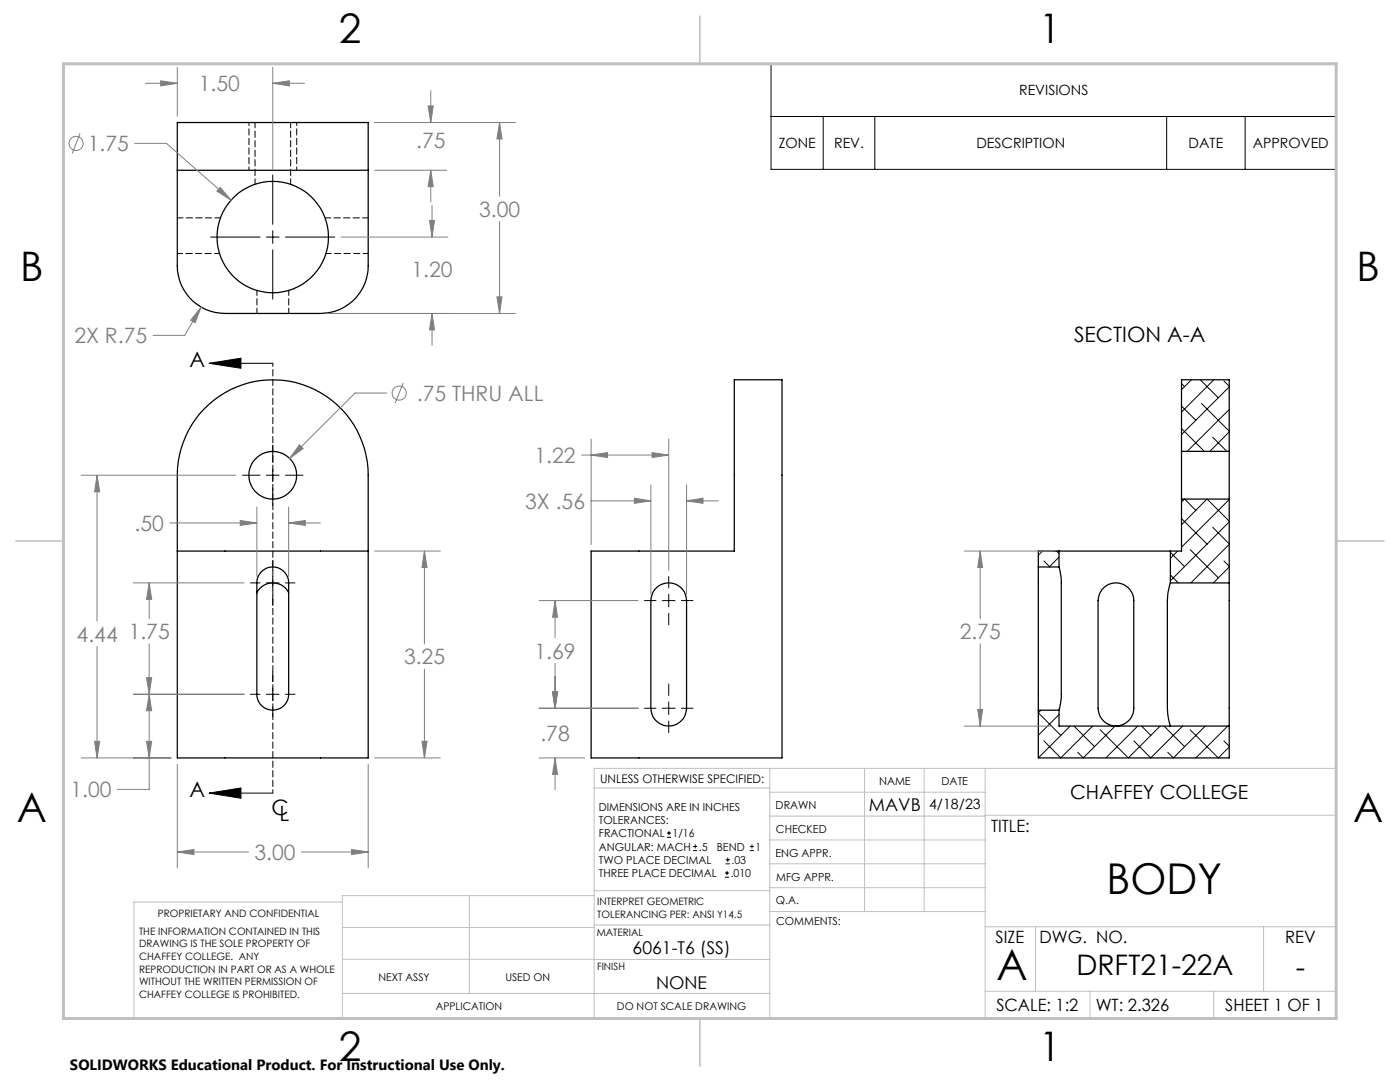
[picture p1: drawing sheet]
<svg xmlns="http://www.w3.org/2000/svg" width="279mm" height="216mm" viewBox="0 0 279 216" stroke-linecap="round" stroke-linejoin="round" font-family="sans-serif">
<g fill="none" stroke="#000" stroke-width=".25">
<path d="M35.4 34h38.1M35.4 24.4h38.1v28.6a9.5 9.5 0 0 1-9.5 9.5h-19.1a9.5 9.5 0 0 1-9.5-9.5zM146.5 75.8h9.6v75.4h-38.1v-41.2h28.5zM40.7 81.6a19.1 19.1 0 0 1 20.9-4.4 19.1 19.1 0 0 1 11.9 17.6v56.4h-38.1v-56.4a19.3 19.3 0 0 1 5.3-13.2zM235.8 90.1v9.5M235.8 99.6v10.4h-2.2M235.8 90.1v-14.3h9.5v14.3M235.8 99.6h9.5M235.8 90.1h9.5M245.3 90.1v9.5M245.3 99.6v16.7M35.4 110h38.1"/>
<path d="M52 114.3a3.2 3.2 0 0 1 3.5-1 3.2 3.2 0 0 1 2.1 3v22.2a3.2 3.2 0 0 1-3.2 3.2 3.2 3.2 0 0 1-3.1-3.2v-22.2a2.97 2.97 0 0 1 .7-2zM57.6 118.3a3.5 3.5 0 0 0-3.2-2 3.5 3.5 0 0 0-3.1 2M131.1 117.2a3.6 3.6 0 0 1 3.8-.6 3.6 3.6 0 0 1 2.1 3.2v21.5a3.6 3.6 0 0 1-3.5 3.6 3.6 3.6 0 0 1-3.6-3.6v-21.5a3.8 3.8 0 0 1 1.2-2.6zM207.2 113.1v28.6M207.2 113.1h4.1M211.3 113.1l.5 2.7v23.2l-.5 2.7M211.3 110h22.3M211.3 110h-4.1v3.1M211.3 110v3.1M220.3 117.2a3.5 3.5 0 0 1 3.9-.6 3.5 3.5 0 0 1 2.1 3.2v21.5a3.6 3.6 0 0 1-3.6 3.6 3.6 3.6 0 0 1-3.6-3.6v-21.5a3.7 3.7 0 0 1 1.2-2.6zM233.6 116.3l-.5 1.8-.1 1.7v21.5l.1 1.7 .5 1.9M233.6 116.3h11.7"/>
<path d="M233.6 110v6.3M245.3 116.3v28.6M207.2 141.7v9.5h38.1v-6.3M207.2 141.7h4.1M211.3 141.7v3.2h34"/>
<circle cx="54.4" cy="47.3" r="11.1"/>
<circle cx="54.4" cy="94.8" r="4.8"/>
</g>
<path d="M50.9 36.8v-12.4M58 36.8v-12.4M35.4 50.6h8.4M51.3 57.9v4.6M57.6 57.9v4.6M65.1 50.6h8.4" fill="none" stroke="#000" stroke-width=".2" stroke-dasharray="1.3 .6" stroke-dashoffset=".2"/>
<path d="M35.4 43.5h8.6M64.9 43.5h8.6" fill="none" stroke="#000" stroke-width=".2" stroke-dasharray="1.3 .6" stroke-dashoffset=".1"/>
<path d="M49.7 24.4v9.5M59.2 33.9v-9.5M54.5 72.5v85.7" fill="none" stroke="#000" stroke-width=".2" stroke-dasharray="1.3 .6" stroke-dashoffset=".6"/>
<g fill="none" stroke="#000" stroke-width=".2">
<path d="M153.9 12.7h112.8v21.1h-112.8zM54.4 34.9v9.9M153.9 23.2h112.8M164.3 23.2v10.6M174.6 23.2v10.6M232.8 23.2v10.6M248.5 23.2v10.6M42.1 47.3h9.8M53.2 47.3h2.5M54.4 46v2.6M54.4 49.8v9.9M57 47.3h9.8"/>
<path d="M41.7 72.5h12.7M41.7 72.5l6.4-1v2zM235.8 76.5l.6 .7M237.8 75.8l-2 2M239.5 75.8l3.6 3.6M242.3 75.8l-6.5 6.4M244.3 76l1 1.1M245.3 77.2l-9.5 9.5M48.4 94.8h3.5M53.2 94.8h2.5M54.4 88.8v3.5M54.4 93.6v2.5"/>
<path d="M54.4 97.4v3.5M57 94.8h3.5M235.8 85.5l4.5 4.6M235.8 81l2.9 2.9M236.4 99.6l-.6 .6M236.4 99.6l2.3 2.2M239.8 80.5l5.5 5.5M240.9 99.6l-5.1 5.1M240.9 99.6l4.4 4.4M242 87.2l2.9 2.9M245.3 99.7l-9.5 9.5M245.3 81.7l-8.4 8.4"/>
<path d="M245.3 86.2l-3.9 3.9M50 116.3h1.9M53.2 116.3h2.5M54.4 111.9v1.9M54.4 115v2.6M54.4 118.9v1.9M57 116.3h1.9M128.6 119.8h2.3M132.2 119.8h2.5M133.5 115v2.3M133.5 118.6v2.5M136 119.8h2.3"/>
<path d="M208.1 110l-.9 .8M208.4 111.9l1.1 1.2M210.9 110l.4 .5M211.3 111.2l-1.9 1.9M233.6 114.7l1.6 1.6M233.6 110.2l2.8 2.9M235 110l-1.4 1.4M235.8 103.5l5.1 5.1M237.5 109.7l5.6 5.6M242 105.2l3.3 3.3M244.3 111.9l1 1.1M245.3 104.1l-11.7 11.8"/>
<path d="M245.3 108.6l-7.6 7.7M245.3 113.1l-3.2 3.2M50 138.5h1.9M53.2 138.5h2.5M54.4 134.1v1.9M54.4 137.3v2.5M57 138.5h1.9M133.5 122.4v2.3M133.5 136.5v2.3M41.7 158.3h12.7M41.7 158.3l6.4-1.1v2.1zM54.4 141.1v1.9"/>
<path d="M128.6 141.3h2.3M132.2 141.3h2.5M133.5 140.1v2.5M133.5 143.9v2.3M136 141.3h2.3M207.8 141.7l-.6 .5 4.5 4.5M211.3 142.6l-4.1 4.1M213.6 144.9l-6.4 6.3M214.3 144.9l4.1 4.1M218.1 144.9l-6.4 6.3-3.3-3.4M222.5 144.9l-6.3 6.3-1.1-1.1M227 144.9l-6.3 6.3"/>
<path d="M227.8 144.9l1.9 1.8M231.5 144.9l-6.3 6.3-5.6-5.6M232.3 144.9l4.1 4.1M236 144.9l-6.3 6.3-3.4-3.4M237.5 145.6l5.6 5.6 2.2-2.2M240.5 144.9l-6.3 6.3-1.2-1.1M244.3 147.8l1 1.1M245 144.9l-6.3 6.3M133.1 167.1h.8M133.1 166.2h.8M133.5 165.8v.9M138.3 169.7h.8"/>
<path d="M138.3 168.9h.8M138.7 168.5v.8M144.7 175h.8M144.7 174.2h.8M144.8 172.4h.9M144.8 171.6h.9M145.1 173.8v.8M145.2 171.1v.9M149.6 169.7h.9M149.6 168.9h.9M150.1 168.5v.8"/>
</g>
<g fill="none" stroke="#808080" stroke-width=".2">
<path d="M29 16.6h6.4M32.1 16.1l3.3 .5-3.3 .5zM35.4 13.4v9.8M54.4 16.6l3.3-.5v1zM54.4 13.4v20.3M54.4 16.6h6.4M86 18.1v6.3M16 26.6l-1.6 4.1M26.9 28.6h6.3l12.9 11.3M44 37.4l2.1 2.5-2.8-1.8zM74.8 24.4h28.1M74.8 34h14.3"/>
<path d="M85.4 21.1h1.1l-.5 3.3zM86 34v6.3M86 34l.5 3.3h-1.1zM99.7 24.4l.5 3.3h-1zM99.7 24.4v14.8M68.1 47.3h21.3M85.7 44h1l-.5 3.3zM86.2 41v6.3M99.2 59.2h1l-.5 3.3zM99.7 44.2v18.3M40.1 61.3l-1.2 3.1-.8-.5zM40.1 61.3l-3.2 5.6h-6.3"/>
<path d="M65.2 62.5h37.7M77.2 78.4h-6.3l-13.1 13.1M80.5 76.4l-1.7 4.1M86.2 62.5l.5 3.3h-1zM86.2 62.5v6.4M16.2 94.8h30.9M19.4 94.8l.5 3.3h-1zM19.4 94.8v29.2M59.8 88.8l.7 .7-2.7 2zM116.1 90.8h17.4M117.9 99.9h12M118 90.8l3.2-.5v1z"/>
<path d="M118 87.6v21.1M126.6 99.4l3.3 .5-3.3 .5zM129.9 96.8v21.8M130.1 90.3l3.4 .5-3.4 .5zM133.5 87.6v26.2M137 99.9l3.3-.5v1zM137 96.8v21.8M137 99.9h6.4M26.6 116.3h22.1M29.8 116.3l.5 3.3h-1.1zM29.8 116.3v7.1M33.9 104.4h17.4"/>
<path d="M47.9 103.9l3.4 .5-3.4 .4zM51.3 101.2v13.8M57.6 104.4l3.3-.5v.9zM57.6 101.2v13.8M57.6 104.4h6.4M74.8 110h13.1M84.7 110l.5 3.2h-1zM84.7 110v18.5M107.6 119.8h19.8M110.8 119.8v7.5M110.8 119.8l.5 3.4h-1zM192.4 110h17.7"/>
<path d="M195.6 110v13.4M195.6 110l.5 3.2h-1zM19.4 129v22.2M26.6 138.5h22.1M29.2 135.2h1.1l-.5 3.3zM29.8 138.5l.5 3.3h-1.1zM29.8 128.5v29h-6.4M84.7 133.5v17.7M110.3 138h1l-.5 3.3zM110.8 132.3v9M195.6 128.5v16.4M16.2 151.2h17.9"/>
<path d="M18.9 147.9h1l-.5 3.3zM29.2 147.9h1.1l-.5 3.3zM35.4 152.5v20.7M73.5 152.5v20.7M74.8 151.2h13.1M84.2 147.9h1l-.5 3.3zM107.6 151.2h9.1M107.6 141.3h19.8M110.8 151.2v6.4M110.8 151.2l.5 3.3h-1zM192.4 144.9h17.7M195.1 141.6h1l-.5 3.3z"/>
<path d="M35.4 170l3.3-.5v1zM35.4 170h14.2M60.1 170h13.4M70.2 169.5l3.3 .5-3.3 .5z"/>
<circle cx="15.2" cy="28.6" r="1.4"/>
<circle cx="79.7" cy="78.4" r="1.4"/>
</g>
<g fill="none" stroke="#c0c0c0" stroke-width=".2">
<path d="M118.6 157.2h35M153.6 153.3v49.9M153.6 158.1h43M172.5 153.3v28.6M184.4 153.3v28.6M196.6 153.3v49.9M68.3 180h-41.6v23.2h240v-49.9h-148.1v49.9M93.7 178.7v19.5M118.6 178.7h-50.3v24.5M118.6 177.7h35M153.6 162.8h43M153.6 177.1h43"/>
<path d="M153.6 167.6h43M153.6 172.4h43M196.6 162.7h70.1M68.3 198.2h85.3M68.3 191.4l85.3 .1M68.3 185.1h50.3M118.6 184.6h35M153.6 181.9h43M196.6 184.9h70.1M196.6 197.8h70.1M206.7 184.9v12.9M217.5 197.8v5.4"/>
<path d="M242.2 197.8v5.4M252.2 184.9v12.9"/>
</g>
<path d="M139.7 3.2v9.5M3.1 107.9h9.6M266.7 107.9h9.5M139.7 203.2v9.6" fill="none" stroke="#c0c0c0" stroke-width=".3"/>
<path d="M12.7 12.7h254v190.5h-254z" fill="none" stroke="#c0c0c0" stroke-width=".6"/>
<path d="M41.7 72.5l6.4-1v2zM41.7 158.3l6.4-1.1v2.1z" fill="#000"/>
<path d="M19.4 94.8l.5 3.3h-1zM18.9 147.9h1l-.5 3.3zM29.8 116.3l.5 3.3h-1.1zM29.2 135.2h1.1l-.5 3.3zM29.2 147.9h1.1l-.5 3.3zM29.8 138.5l.5 3.3h-1.1zM47.9 103.9l3.4 .5-3.4 .4zM57.6 104.4l3.3-.5v.9zM59.8 88.8l-2 2.7 2.7-2zM84.7 110l.5 3.2h-1zM84.2 147.9h1l-.5 3.3zM35.4 170l3.3-.5v1zM70.2 169.5l3.3 .5-3.3 .5zM40.1 61.3l-2 2.6 .8 .5zM86.2 62.5l.5 3.3h-1zM85.7 44h1l-.5 3.3zM85.4 21.1h1.1l-.5 3.3zM86 34l.5 3.3h-1.1zM54.4 16.6l3.3-.5v1zM32.1 16.1l3.3 .5-3.3 .5zM44 37.4l-.7 .7 2.8 1.8zM99.2 59.2h1l-.5 3.3zM99.7 24.4l.5 3.3h-1zM110.8 119.8l.5 3.4h-1zM110.3 138h1l-.5 3.3zM110.8 151.2l.5 3.3h-1zM110.3 138h1l-.5 3.3zM126.6 99.4l3.3 .5-3.3 .5zM137 99.9l3.3-.5v1zM118 90.8l3.2-.5v1zM130.1 90.3l3.4 .5-3.4 .5zM195.1 141.6h1l-.5 3.3zM195.6 110l.5 3.2h-1z" fill="#808080"/>
<g font-size="8.5">
<text x="220.9" y="178.4">BODY</text>
<text x="198.9" y="195.5">A</text>
</g>
<g font-size="8.1">
<text x="67.6" y="8.5">2</text>
<text x="207.3" y="8.5">1</text>
<text x="4" y="56.2">B</text>
<text x="270.7" y="56.2">B</text>
<text x="3.3" y="164.1">A</text>
<text x="270" y="164.1">A</text>
<text x="67.6" y="211.7">2</text>
<text x="207.3" y="211.7">1</text>
</g>
<g font-size="5.6">
<text x="214.8" y="194.6">DRFT21-22A</text>
<text x="258.6" y="195">-</text>
</g>
<g font-size="4.2" fill="#808080">
<text x="39.7" y="18.2">1.50</text>
<text x="83.1" y="29.6">.75</text>
<text x="17.5" y="30.2">1.75</text>
<text x="95.6" y="43.3">3.00</text>
<text x="82.1" y="55.2">1.20</text>
<text x="14.8" y="68.5">2X R.75</text>
<text x="83.2" y="80">.75 THRU ALL</text>
<text x="106.7" y="92.4">1.22</text>
<text x="104.8" y="101.5">3X .56</text>
<text x="26.9" y="105.9">.50</text>
<text x="15.3" y="128.1">4.44 1.75</text>
<text x="106.7" y="131.4">1.69</text>
<text x="191.5" y="127.5">2.75</text>
<text x="80.6" y="132.6">3.25</text>
<text x="107.9" y="147.8">.78</text>
<text x="14.1" y="159.1">1.00</text>
<text x="50.8" y="171.6">3.00</text>
</g>
<g font-size="4.2">
<text x="214.3" y="68.3">SECTION A-A</text>
<text x="37.8" y="73.2">A</text>
<text x="37.8" y="159">A</text>
<text x="54.2" y="162.6">C</text>
<text x="55.8" y="163.8">L</text>
</g>
<text font-size="3.9" x="213.6" y="159.4">CHAFFEY COLLEGE</text>
<g font-size="3.5">
<text x="173.4" y="161.9">MAVB</text>
<text x="126.2" y="190.4">6061-T6 (SS)</text>
<text x="130.9" y="197.3">NONE</text>
</g>
<g font-size="3.4">
<text x="197.8" y="166">TITLE:</text>
<text x="198.7" y="188.1">SIZE</text>
<text x="207.5" y="188.1">DWG. NO.</text>
<text x="256.5" y="188.2">REV</text>
<text x="198.8" y="201.7">SCALE: 1:2</text>
<text x="218.7" y="201.7">WT: 2.326</text>
<text x="244.5" y="201.7">SHEET 1 OF 1</text>
</g>
<text font-size="3" x="14" y="213.5">SOLIDWORKS Educational Product. For Instructional Use Only.</text>
<g font-size="2.8">
<text x="203.4" y="19">REVISIONS</text>
<text x="155.4" y="29.6">ZONE</text>
<text x="166.5" y="29.6">REV.</text>
<text x="194.9" y="29.6">DESCRIPTION</text>
<text x="237.2" y="29.6">DATE</text>
<text x="250" y="29.6">APPROVED</text>
<text x="185.4" y="161.5">4/18/23</text>
</g>
<text font-size="2.4" x="119.8" y="156.2">UNLESS OTHERWISE SPECIFIED:</text>
<g font-size="2.2">
<text x="119.5" y="161.8">DIMENSIONS ARE IN INCHES</text>
<text x="154.8" y="161.4">DRAWN</text>
<text x="175.4" y="156.6">NAME</text>
<text x="187.9" y="156.7">DATE</text>
<text x="119.5" y="164.4">TOLERANCES:</text>
<text x="119.5" y="167.1">FRACTIONAL</text>
<text x="134.2" y="167.1">1/16</text>
<text x="154.9" y="166.3">CHECKED</text>
<text x="119.5" y="172.4">TWO PLACE DECIMAL</text>
<text x="119.5" y="169.7">ANGULAR: MACH</text>
<text x="139.5" y="169.7">.5</text>
<text x="143" y="169.7">BEND</text>
<text x="146" y="172.4">.03</text>
<text x="150.8" y="169.7">1</text>
<text x="154.8" y="170.9">ENG APPR.</text>
<text x="119.5" y="175">THREE PLACE DECIMAL</text>
<text x="145.8" y="175">.010</text>
<text x="154.9" y="175.7">MFG APPR.</text>
<text x="154.9" y="180.4">Q.A.</text>
<text x="154.9" y="184.6">COMMENTS:</text>
</g>
<g font-size="2.1">
<text x="75.5" y="195.7">NEXT ASSY</text>
<text x="100.9" y="195.7">USED ON</text>
<text x="86.9" y="201.5">APPLICATION</text>
<text x="123.1" y="201.6">DO NOT SCALE DRAWING</text>
</g>
<g font-size="2">
<text x="31.5" y="182.9">PROPRIETARY AND CONFIDENTIAL</text>
<text x="119.2" y="180.6">INTERPRET GEOMETRIC</text>
<text x="119.2" y="183.1">TOLERANCING PER: ANSI Y14.5</text>
<text x="27.8" y="186.5">THE INFORMATION CONTAINED IN THIS</text>
<text x="27.8" y="189">DRAWING IS THE SOLE PROPERTY OF</text>
<text x="27.8" y="191.6">CHAFFEY COLLEGE. ANY</text>
<text x="119.1" y="186.7">MATERIAL</text>
<text x="27.8" y="194.1">REPRODUCTION IN PART OR AS A WHOLE</text>
<text x="27.8" y="196.6">WITHOUT THE WRITTEN PERMISSION OF</text>
<text x="119.1" y="193.5">FINISH</text>
<text x="27.8" y="199.1">CHAFFEY COLLEGE IS PROHIBITED.</text>
</g>
</svg>
